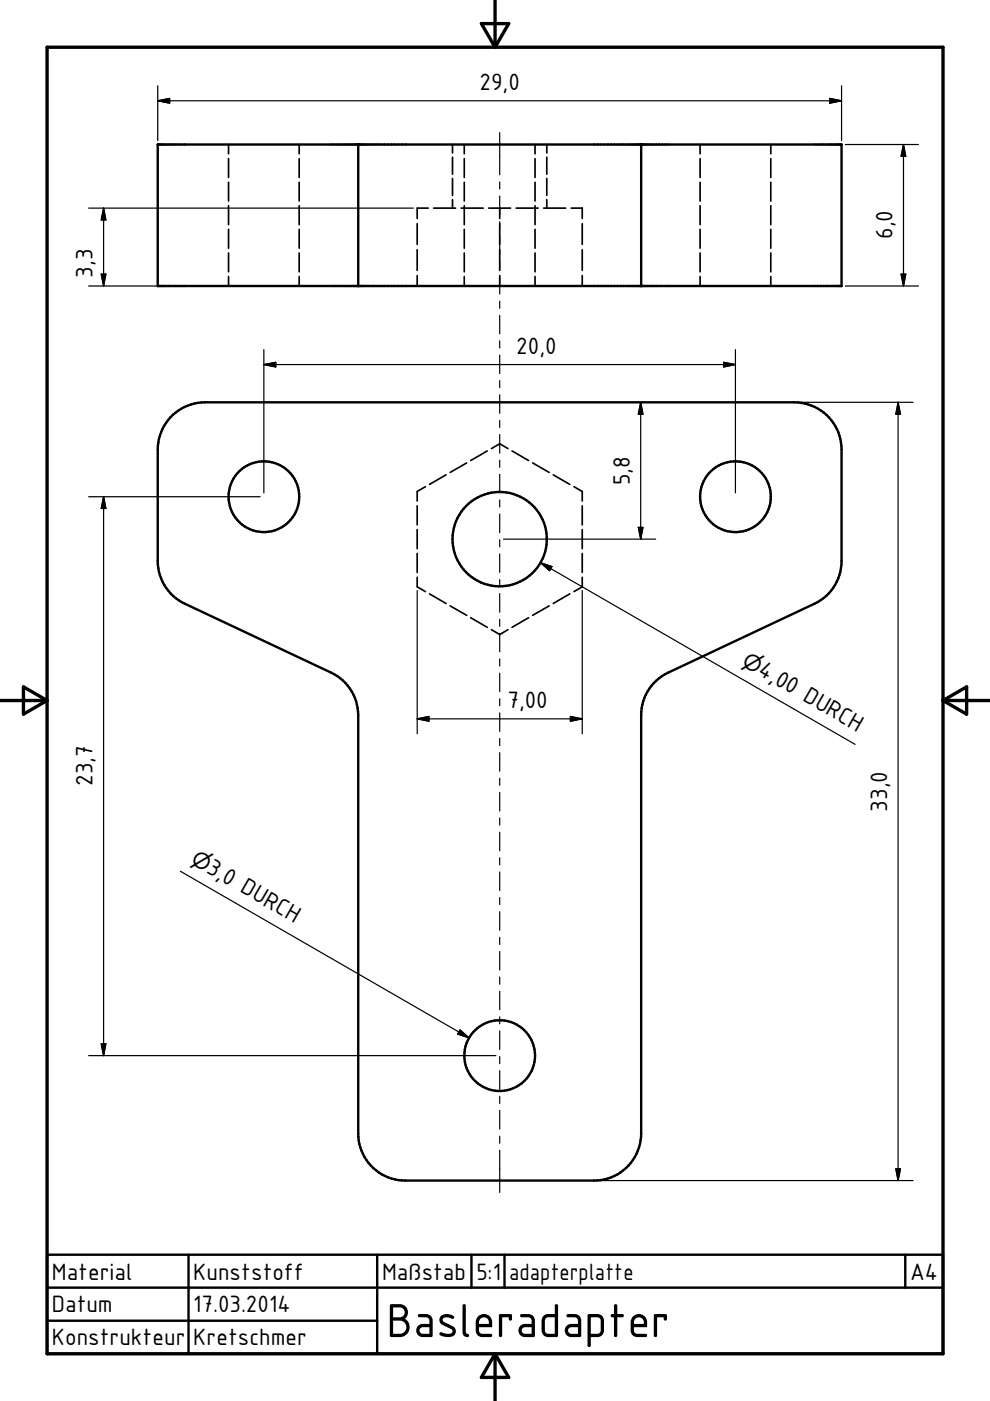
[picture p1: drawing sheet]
<svg xmlns="http://www.w3.org/2000/svg" width="210mm" height="297mm" viewBox="0 0 210 297" stroke-linecap="round" stroke-linejoin="round" font-family="sans-serif">
<g fill="none" stroke="#000" stroke-width=".51">
<path d="M33.4 30.6h145v30h-145zM76 30.6v30M135.9 30.6v30M36.6 88a10.3 10.3 0 0 1 6.8-2.7h125a10 10 0 0 1 10 10v23.7a10 10 0 0 1-5.7 9l-31 14.6a9.9 9.9 0 0 0-5.8 9v88.7a10 10 0 0 1-10 10h-40a10 10 0 0 1-9.9-10v-88.7a10 10 0 0 0-5.8-9l-31-14.6a10 10 0 0 1-5.8-9v-23.7a10.3 10.3 0 0 1 3.2-7.3zM10 273h189.9M10 266h189.9v21h-189.9zM40 266v21M80 266v21M100 266v7M107 266v7M191.9 266v7M10 280h70"/>
<circle cx="55.9" cy="105.3" r="7.5"/>
<circle cx="105.9" cy="114.3" r="10"/>
<circle cx="155.9" cy="105.3" r="7.5"/>
<circle cx="105.9" cy="223.8" r="7.5"/>
</g>
<g fill="none" stroke="#000" stroke-width=".36">
<path d="M48.5 30.6v2M48.5 33.6v4M48.5 38.6v4M63.4 30.6v2M63.4 33.6v4M63.4 38.6v4M95.9 30.6v1.8M95.9 33.3v3.6M95.9 37.8v3.6M98.4 30.6v2M98.4 33.6v4M98.4 38.6v4"/>
<path d="M113.4 30.6v2M113.4 33.6v4M113.4 38.6v4M115.9 30.6v1.8M115.9 33.3v3.6M115.9 37.8v3.6M148.4 30.6v2M148.4 33.6v4M148.4 38.6v4M163.4 30.6v2M163.4 33.6v4M163.4 38.6v4"/>
<path d="M48.5 43.6v4M48.5 48.6v4M48.5 53.6v4M48.5 58.6v2M63.4 43.6v4M63.4 48.6v4M63.4 53.6v4M63.4 58.6v2M88.5 47.4v4.4M88.5 52.9v4.4M88.5 58.4v2.2M90.8 44.1h-2.3v2.2"/>
<path d="M91.9 44.1h4.7M95.9 42.3v1.8M97.8 44.1h4.6M98.4 43.6v4M98.4 48.6v4M98.4 53.6v4M98.4 58.6v2M103.6 44.1h4.7M105.9 44.1v2.2M105.9 47.4v4.4M105.9 52.9v4.4M105.9 58.4v2.2"/>
<path d="M109.4 44.1h4.7M113.4 43.6v4M113.4 48.6v4M113.4 53.6v4M113.4 58.6v2M115.3 44.1h4.6M115.9 42.3v1.8M121.1 44.1h2.3v2.2M123.4 47.4v4.4M123.4 52.9v4.4M123.4 58.4v2.2M148.4 43.6v4"/>
<path d="M148.4 48.6v4M148.4 53.6v4M148.4 58.6v2M163.4 43.6v4M163.4 48.6v4M163.4 53.6v4M163.4 58.6v2M98.9 98.2l-3.5 2M103.3 95.6l-3.5 2M104.2 95.1l1.7-1 1.8 1M108.6 95.6l3.5 2M112.9 98.2l3.5 2"/>
<path d="M88.5 107.2v4.1M88.5 112.3v4M88.5 117.3v4.1M90.2 103.2l-1.7 1v2M94.6 100.7l-3.5 2M117.3 100.7l3.5 2M121.7 103.2l1.7 1v2M123.4 107.2v4.1M123.4 112.3v4M123.4 117.3v4.1M88.5 122.4v2l1.7 1M91.1 125.9l3.5 2"/>
<path d="M95.4 128.5l3.5 2M99.8 131l3.5 2M104.2 133.5l1.7 1 1.8-1M112.1 131l-3.5 2M116.4 128.5l-3.5 2M120.8 125.9l-3.5 2M123.4 122.4v2l-1.7 1"/>
</g>
<path d="M10 10h189.9v277h-189.9zM102.1 5h5.8l-2.9 5zM105 0v10M0 148.5h10M5 145.6l5 2.9-5 2.9zM199.9 148.5h10M199.9 148.5l5-2.9v5.8zM105 287v10M105 287l2.9 5h-5.8z" fill="none" stroke="#000" stroke-width=".71"/>
<g fill="none" stroke="#000" stroke-width=".25">
<path d="M33.4 18.2v11.6M178.4 18.2v11.6M33.4 21.4h145M33.4 21.4l2.6-.5v1zM105.9 28.1v9M105.9 38.6v1.5M175.9 20.9l2.5 .5-2.5 .5zM179.2 30.6h15.5M191.6 30.6v30M191.6 30.6l.4 2.5h-.9zM18.8 44.1h68.8M21.5 58.1h.9l-.4 2.5z"/>
<path d="M22 44.1v16.5M22 44.1l.4 2.5h-.9zM105.9 41.6v3.9M105.9 47v1.5M105.9 50v3.9M105.9 55.4v1.5M105.9 58.4v3.9M191.1 58.1h.9l-.4 2.5zM18.8 60.6h66.4M55.9 77.3h100M55.9 77.3l2.6-.5v1zM55.9 74.1v30.4"/>
<path d="M105.9 63.9v1.5M105.9 66.9v3.9M105.9 72.3v1.5M105.9 75.3v3.9M153.4 76.8l2.5 .5-2.5 .5zM155.9 74.1v30.4M179.2 60.6h15.5M105.9 80.7v1.5M105.9 83.7v3.9M105.9 89.1v1.5M105.9 92.1v4M105.9 97.6v1.5"/>
<path d="M135.8 85.3l.5 2.5h-1zM135.8 85.3v29M169.2 85.3h24.4M190.4 85.3v165M190.4 85.3l.5 2.5h-1zM18.8 105.3h36.4M22 105.3v118.5M22 105.3l.4 2.5h-.9zM105.9 100.6v3.9M105.9 106v1.5M105.9 109v3.9M105.9 114.4v1.5"/>
<path d="M105.9 117.4v4M106.7 114.3h32.3M114.6 119.3l66.7 38.5M114.6 119.3l2.4 .8-.5 .9zM135.3 111.8h1l-.5 2.5zM88.5 125.2v30.4M105.9 122.9v1.5M105.9 125.9v3.9M105.9 131.3v1.5M105.9 134.3v3.9M105.9 139.7v1.5M123.4 125.2v30.4"/>
<path d="M88.5 152.4h34.9M88.5 152.4l2.4-.5v1zM105.9 142.7v3.9M105.9 148.1v1.5M105.9 151.1v4M105.9 156.6v1.5M105.9 159.6v3.9M120.9 151.9l2.5 .5-2.5 .5zM105.9 165v1.5M105.9 168v3.9M105.9 173.4v1.5M105.9 176.4v4"/>
<path d="M38.2 184.7l61.3 35.4M105.9 181.9v1.5M105.9 184.9v3.9M105.9 190.3v1.5M105.9 193.3v3.9M105.9 198.7v1.5M97.5 218.4l2 1.7-2.5-.9zM105.9 201.7v4M105.9 207.1v1.6M105.9 210.2v3.9M105.9 215.6v1.5M105.9 218.6v3.9"/>
<path d="M18.8 223.8h86.3M21.5 221.3h.9l-.4 2.5zM105.9 224v1.5M105.9 227v3.9M105.9 232.4v1.5M105.9 235.4v4M105.9 240.9v1.5M105.9 243.9v8.9M126.7 250.3h66.9M189.9 247.8h1l-.5 2.5z"/>
</g>
<g fill="#000" stroke="#000" stroke-width=".25">
<path d="M33.4 21.4l2.6-.5v1zM175.9 20.9l2.5 .5-2.5 .5zM191.6 30.6l.4 2.5h-.9zM21.5 58.1h.9l-.4 2.5zM22 44.1l.4 2.5h-.9zM191.1 58.1h.9l-.4 2.5zM55.9 77.3l2.6-.5v1zM153.4 76.8l2.5 .5-2.5 .5zM135.8 85.3l.5 2.5h-1zM190.4 85.3l.5 2.5h-1zM22 105.3l.4 2.5h-.9zM135.3 111.8h1l-.5 2.5z"/>
<path d="M114.6 119.3l2.4 .8-.5 .9zM88.5 152.4l2.4-.5v1zM120.9 151.9l2.5 .5-2.5 .5zM97.5 218.4l2 1.7-2.5-.9zM21.5 221.3h.9l-.4 2.5zM189.9 247.8h1l-.5 2.5z"/>
</g>
<text font-size="10.8" x="82" y="283.5">Basleradapter</text>
<g font-size="5.4">
<text x="101.7" y="19.1">29,0</text>
<text x="189.2" y="50.7" transform="rotate(-90 189.2 50.7)">6,0</text>
<text x="19.6" y="58.9" transform="rotate(-90 19.6 58.9)">3,3</text>
<text x="109.5" y="75">20,0</text>
<text x="133.5" y="102.9" transform="rotate(-90 133.5 102.9)">5,8</text>
<text x="160.4" y="142.9" transform="rotate(30 160.4 142.9)">4,00 DURCH</text>
<text x="107.6" y="150.1">7,00</text>
<text x="19.6" y="166.7" transform="rotate(-90 19.6 166.7)">23,7</text>
<text x="188.1" y="172.1" transform="rotate(-90 188.1 172.1)">33,0</text>
<text x="43.6" y="184.9" transform="rotate(30 43.6 184.9)">3,0 DURCH</text>
<text x="11" y="271.3">Material</text>
<text x="41" y="271.3">Kunststoff</text>
<text x="81" y="271.3">Maßstab</text>
<text x="101" y="271.3">5:1</text>
<text x="107.9" y="271.3">adapterplatte</text>
<text x="193" y="271.3">A4</text>
<text x="11" y="278.2">Datum</text>
<text x="41" y="278.2">17.03.2014</text>
<text x="11" y="285.3">Konstrukteur</text>
<text x="41" y="285.3">Kretschmer</text>
</g>
<g font-size="4.6">
<text x="157.1" y="141" transform="rotate(30 157.1 141)">⌀</text>
<text x="40.2" y="182.9" transform="rotate(30 40.2 182.9)">⌀</text>
</g>
</svg>
